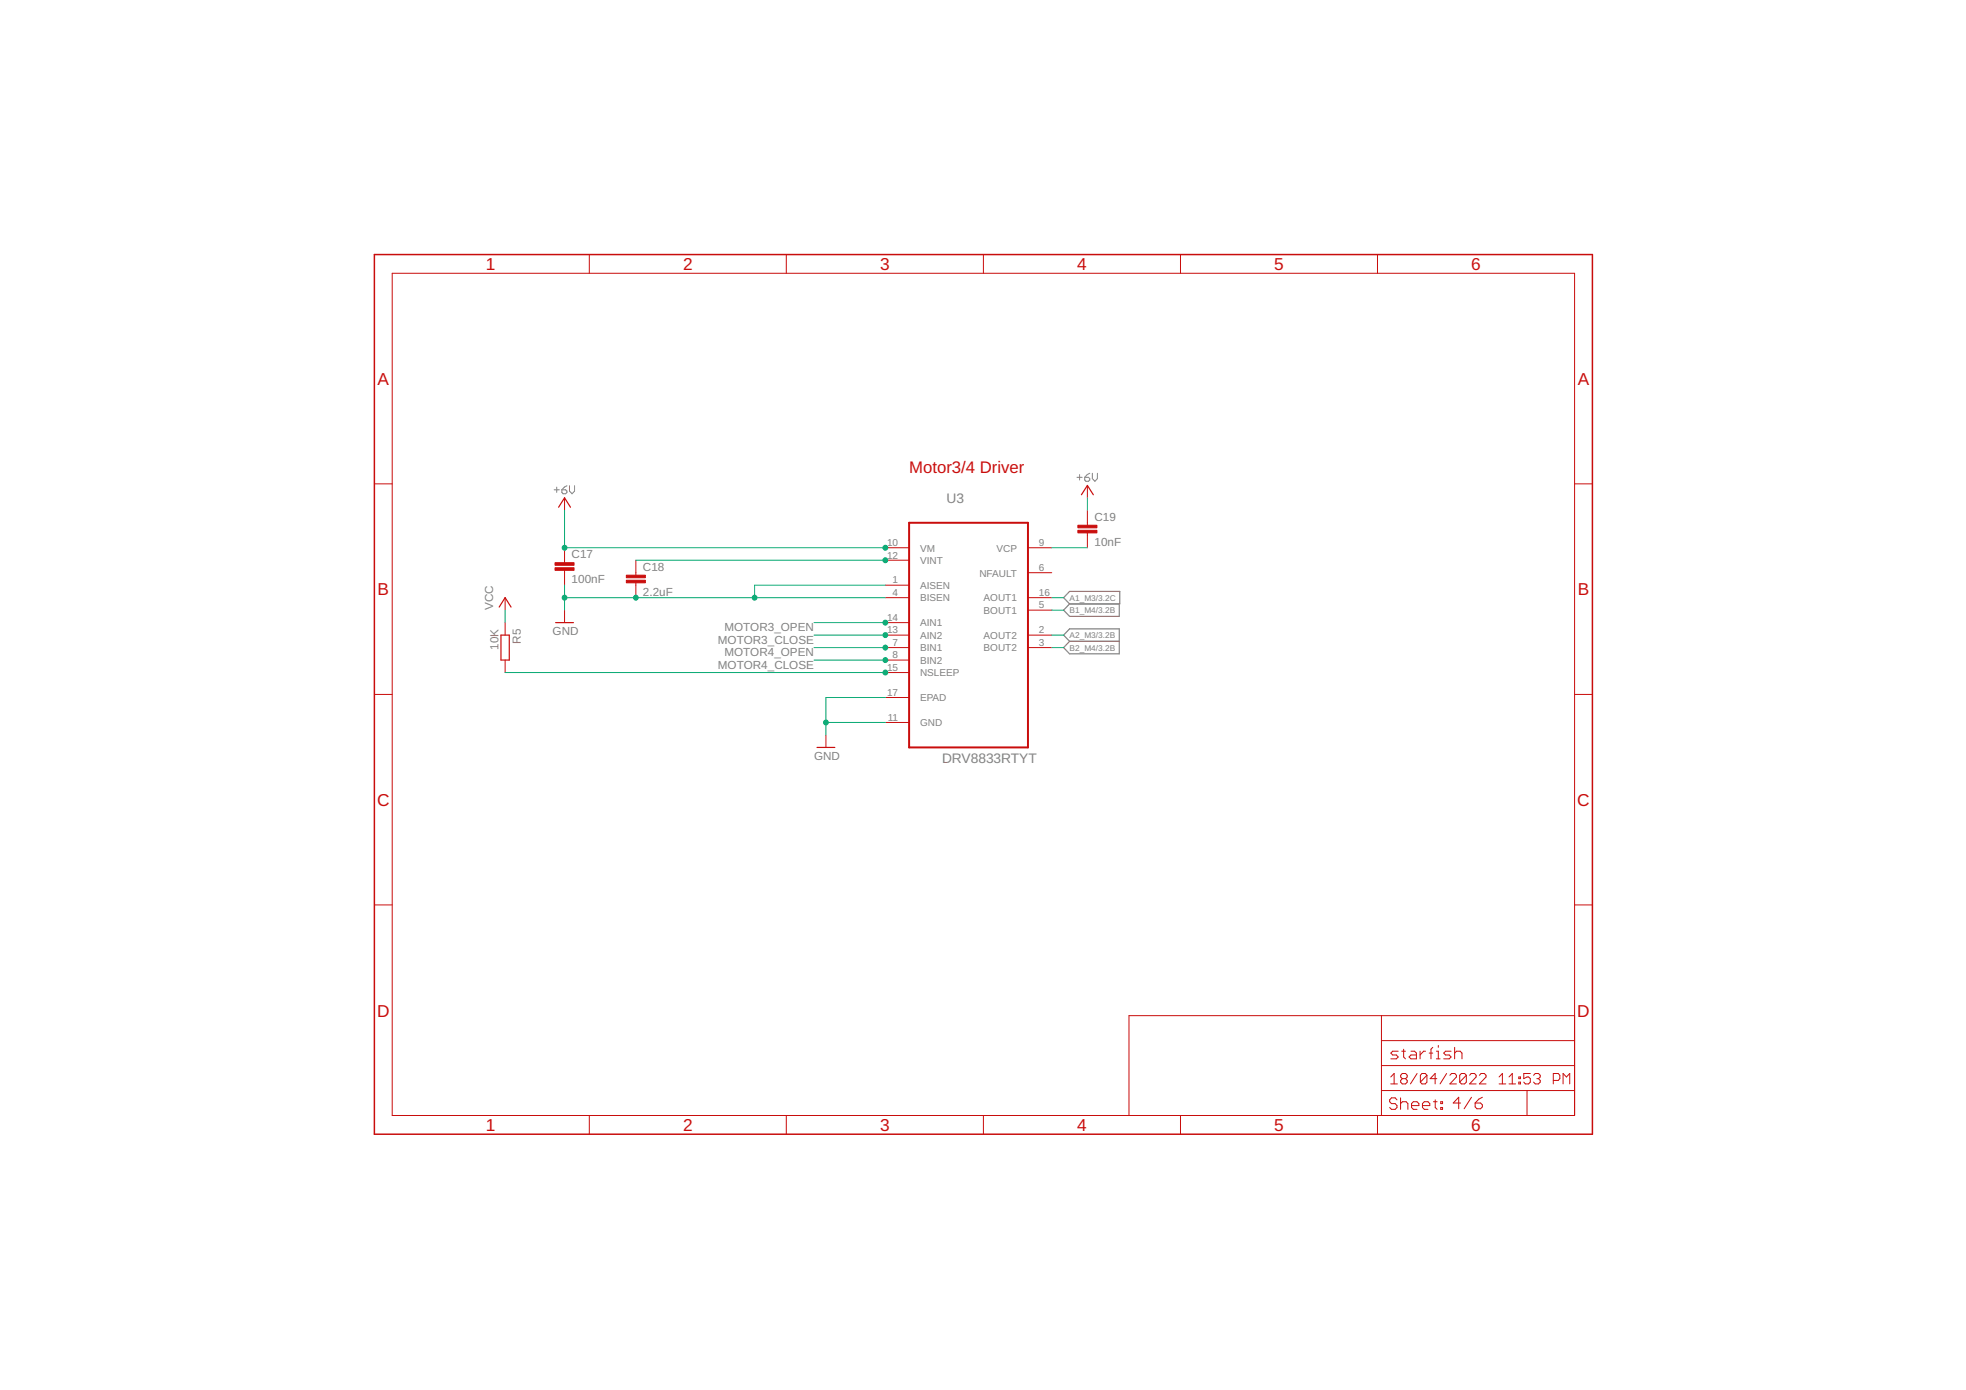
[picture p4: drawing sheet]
<svg xmlns="http://www.w3.org/2000/svg" width="420mm" height="297mm" viewBox="0 0 420 297" stroke-linecap="round" stroke-linejoin="round" font-family="sans-serif">
<path d="M118.4 104.7h1.1M119 104.1v1.1M120.1 104.7h.8l.3 .2v.3l-.3 .3h-.6l-.2-.3zM121.2 103.8l-.6 .3-.5 .6M121.7 103.8v1.1l.6 .6 .5-.6v-1.1M230.2 102h1.1M230.7 101.4v1.2M231.8 102h.8l.3 .3v.3l-.3 .2h-.5l-.3-.2zM232.9 101.1l-.6 .3-.5 .6M233.4 101.1v1.2l.6 .5 .5-.5v-1.2" fill="none" stroke="#808080" stroke-width=".21"/>
<path d="M228.6 126.4h10.7v2.7h-10.7l-1.3-1.4zM228.6 129.1l-1.3 1.3 1.3 1.3h10.6v-2.6M228.6 134.4h10.6v5.3h-10.6l-1.3-1.3 1.3-1.3-1.3-1.4zM228.6 137.1h10.6" fill="none" stroke="#808080" stroke-width=".25"/>
<g fill="none" stroke="#c90d0c" stroke-width=".21">
<path d="M83.8 58.4h252.7v180h-252.7zM125.9 54.4v4M168 54.4v4M210.2 54.4v4M252.3 54.4v4M294.4 54.4v4M80 103.4h3.8M120.6 106.4v2.7M120.6 117.1v3.2M135.9 119.7v3.2M189.2 117.1h5.1M189.2 119.7h5.1"/>
<path d="M219.7 117.1h5.1M232.4 103.7v2.7M232.4 109.1v3.2M232.4 113.9v3.2M336.5 103.4h3.8M107.9 127.7v2.7M107.9 133.1v2.6M120.6 121.9v3.2M120.6 130.4v2.7M135.9 124.5v3.2M189.2 125.1h5.1M189.2 127.7h5.1"/>
<path d="M189.2 133.1h5.1M189.2 135.7h5.1M189.2 138.4h5.1M219.7 127.7h5.1M219.7 135.7h5.1M219.7 138.4h5.1M219.7 122.4h5.1M219.7 130.4h5.1M80 148.4h3.8M107.9 141.1v2.6M176.5 157.1v2.6M189.2 141.1h5.1"/>
<path d="M189.2 143.7h5.1M189.2 149.1h5.1M189.2 154.4h5.1M336.5 148.4h3.8M80 193.4h3.8M336.5 193.4h3.8M295.2 217v21.4M336.5 217h-95.2v21.4M125.9 238.4v4M168 238.4v4M210.2 238.4v4M252.3 238.4v4"/>
<path d="M294.4 238.4v4M295.2 233h41.3M295.2 227.7h41.3M295.2 222.4h41.3M297.2 230.1l.7-.7v2.2M297.2 231.6h1.4M298.6 235l-.4-.4h-.8l-.4 .4v.4l.4 .4h.8l.4 .5v.4l-.4 .4h-.8l-.4-.4M298.8 224.6h-1.2l-.4 .4 .4 .4h.8l.4 .5-.4 .4h-1.2M299.3 234.6v2.5M299.3 235.8l.4-.4h.8l.4 .4v1.3M299.6 224.6h.8M299.7 230.5l-.4 .4v.3l.4 .4h.7l.3-.4v-.3l-.3-.4"/>
<path d="M299.7 230.5l-.4-.4v-.3l.4-.4h.7l.3 .4v.3l-.3 .4M299.7 230.5h.7M300 224.2v1.7l.4 .4M301.5 224.6h.8l.4 .4v1.3h-1.2l-.4-.4 .4-.5h1.2M301.7 236.3h1.5v-.5l-.4-.4h-.8l-.3 .4v.9l.3 .4h.8M302.9 229.4l-1.5 2.2M303.5 224.6v1.7M304 236.3h1.6v-.5l-.4-.4h-.8l-.4 .4v.9l.4 .4h.8M304.7 224.6h-.5l-.7 .8M304.9 229.8v1.4l-.3 .4h-.7l-.3-.4M304.9 229.8l-.3-.4h-.7l-.3 .4v1.4M304.9 229.8l-1.3 1.4"/>
<path d="M305.4 225h.8M306.2 223.8l-.4 .4v2.1M306.3 235.4h.8M306.7 235v1.7l.4 .4M307 226.3h.8M307 224.6h.4v1.7M307.1 230.5h-1.5l1.1-1.1v2.2M307.4 223.4v.4M307.9 235.4h.4v.4h-.4zM307.9 236.7h.4v.4h-.4zM309.2 229.4l-1.4 2.2M309.9 229.8l.3-.4h.7l.4 .4v.3l-1.4 1.5h1.4"/>
<path d="M310.1 224.6h-1.2l-.4 .4 .4 .4h.8l.4 .5-.4 .4h-1.2M310.9 225l.4-.4h.8l.3 .4v1.3M310.9 223.8v2.5M312.1 235.7h-1.5l1.1-1.2v2.4M313.4 229.8v1.4l-.4 .4h-.7l-.3-.4M313.4 229.8l-.4-.4h-.7l-.3 .4v1.4M313.4 229.8l-1.4 1.4M314.1 229.8l.3-.4h.7l.4 .4v.3l-1.4 1.5h1.4M314.5 234.5l-1.6 2.4M315.3 235.7h1.1l.4 .4v.4l-.4 .4h-.8l-.3-.4zM316.2 229.8l.3-.4h.7l.4 .4v.3l-1.4 1.5h1.4M316.8 234.5l-.8 .4-.7 .8"/>
<path d="M320.4 231.6h1.4M320.4 230.1l.7-.7v2.2M322.5 231.6h1.4M322.5 230.1l.7-.7v2.2M324.6 231.2h.4v.4h-.4zM324.6 230.1h.4v.4h-.4zM326.3 233v5.4M327 229.4h-1.4v1.1l.7-.4h.4l.3 .4v.7l-.3 .4h-.7l-.4-.4M327.7 229.8l.4-.4h.7l.4 .4v.3l-.4 .4M328.4 230.5h.4M328.8 230.5l.4 .4v.3l-.4 .4h-.7l-.4-.4M332 230.9h1l.4-.4v-.7l-.4-.4h-1v2.2"/>
<path d="M334.1 231.6v-2.2l.7 .7 .7-.7v2.2"/>
</g>
<g fill="#c90d0c" stroke="#c90d0c" stroke-width=".21">
<path d="M230.4 113.3h4v.6h-4z"/>
<path d="M230.4 112.2h4v.6h-4z"/>
<path d="M118.6 121.3h4.1v.6h-4.1z"/>
<path d="M118.6 120.2h4.1v.6h-4.1z"/>
<path d="M133.9 124h4v.5h-4z"/>
<path d="M133.9 122.9h4v.6h-4z"/>
</g>
<path d="M119.4 108.4l1.2-2 1.3 2M231.1 105.7l1.3-2 1.3 2M106.7 129.7l1.2-2 1.3 2M107.1 135.7h1.7v5.4h-1.7zM118.7 133.1h3.9M174.6 159.7h3.8" fill="none" stroke="#c90d0c" stroke-width=".25"/>
<path d="M194.3 111.7h25.4v48h-25.4z" fill="none" stroke="#c90d0c" stroke-width=".42"/>
<path d="M80 54.4h260.3v188h-260.3z" fill="none" stroke="#c90d0c" stroke-width=".32"/>
<g fill="none" stroke="#0dab76" stroke-width=".21">
<path d="M120.6 109.1v8h68.6M135.9 119.7h53.3M224.8 117.1h7.6M232.4 106.4v2.7M107.9 130.4v2.7M120.6 125.1v5.3M120.6 127.7h68.6M174 133.1h15.2M174 138.4h15.2M174 135.7h15.2M189.2 125.1h-27.9v2.6M224.8 127.7h2.5"/>
<path d="M224.8 138.4h2.5M224.8 135.7h2.5M224.8 130.4h2.5M107.9 143.7h81.3M174 141.1h15.2M176.5 154.4h12.7M189.2 149.1h-12.7v8"/>
</g>
<g fill="#0dab76" stroke="#0dab76" stroke-width=".21">
<circle cx="120.6" cy="127.7" r=".52"/>
<circle cx="135.9" cy="127.7" r=".52"/>
<circle cx="161.3" cy="127.7" r=".52"/>
<circle cx="176.5" cy="154.4" r=".52"/>
<circle cx="189.2" cy="141.1" r=".52"/>
<circle cx="189.2" cy="133.1" r=".52"/>
<circle cx="189.2" cy="138.4" r=".52"/>
<circle cx="189.2" cy="135.7" r=".52"/>
<circle cx="189.2" cy="119.7" r=".52"/>
<circle cx="189.2" cy="143.7" r=".52"/>
<circle cx="120.6" cy="117.1" r=".52"/>
<circle cx="189.2" cy="117.1" r=".52"/>
</g>
<g font-size="3.7" fill="#c90d0c">
<text x="103.9" y="57.8">1</text>
<text x="146" y="57.8">2</text>
<text x="188.1" y="57.8">3</text>
<text x="230.2" y="57.8">4</text>
<text x="272.3" y="57.8">5</text>
<text x="314.4" y="57.8">6</text>
<text x="80.7" y="82.3">A</text>
<text x="337.2" y="82.3">A</text>
<text x="80.7" y="127.2">B</text>
<text x="337.2" y="127.2">B</text>
<text x="80.6" y="172.2">C</text>
<text x="337.1" y="172.2">C</text>
<text x="80.6" y="217.2">D</text>
<text x="337.1" y="217.2">D</text>
<text x="103.9" y="241.7">1</text>
<text x="146" y="241.7">2</text>
<text x="188.1" y="241.7">3</text>
<text x="230.2" y="241.7">4</text>
<text x="272.3" y="241.7">5</text>
<text x="314.4" y="241.7">6</text>
</g>
<text font-size="3.6" fill="#c90d0c" x="194.3" y="101.1">Motor3/4 Driver</text>
<g font-size="2.9" fill="#808080">
<text x="202.3" y="107.5">U3</text>
<text x="201.3" y="163.1">DRV8833RTYT</text>
</g>
<g font-size="2.5" fill="#808080">
<text x="233.9" y="111.3">C19</text>
<text x="122.2" y="119.3">C17</text>
<text x="233.9" y="116.7">10nF</text>
<text x="122.2" y="124.7">100nF</text>
<text x="137.4" y="122">C18</text>
<text x="105.4" y="130.4" transform="rotate(-90 105.4 130.4)">VCC</text>
<text x="137.4" y="127.3">2.2uF</text>
<text x="111.3" y="137.6" transform="rotate(-90 111.3 137.6)">R5</text>
<text x="118.1" y="135.7">GND</text>
<text x="153.4" y="137.6">MOTOR3_CLOSE</text>
<text x="154.8" y="134.9">MOTOR3_OPEN</text>
<text x="106.5" y="138.9" transform="rotate(-90 106.5 138.9)">10K</text>
<text x="153.4" y="142.9">MOTOR4_CLOSE</text>
<text x="154.8" y="140.3">MOTOR4_OPEN</text>
<text x="174" y="162.4">GND</text>
</g>
<g font-size="2.1" fill="#808080">
<text x="189.6" y="116.7">10</text>
<text x="189.6" y="119.4">12</text>
<text x="196.6" y="117.9">VM</text>
<text x="213" y="117.9">VCP</text>
<text x="222" y="116.7">9</text>
<text x="190.8" y="124.7">1</text>
<text x="196.6" y="120.5">VINT</text>
<text x="196.6" y="125.9">AISEN</text>
<text x="209.3" y="123.2">NFAULT</text>
<text x="222" y="122">6</text>
<text x="190.8" y="127.4">4</text>
<text x="196.6" y="128.5">BISEN</text>
<text x="210.2" y="128.5">AOUT1</text>
<text x="210.2" y="131.2">BOUT1</text>
<text x="222" y="127.4">16</text>
<text x="222" y="130">5</text>
<text x="189.6" y="132.7">14</text>
<text x="189.6" y="135.4">13</text>
<text x="196.6" y="133.9">AIN1</text>
<text x="196.6" y="136.5">AIN2</text>
<text x="210.2" y="136.5">AOUT2</text>
<text x="222" y="135.4">2</text>
<text x="189.6" y="143.4">15</text>
<text x="190.8" y="138">7</text>
<text x="190.8" y="140.7">8</text>
<text x="196.6" y="139.2">BIN1</text>
<text x="196.6" y="141.9">BIN2</text>
<text x="210.2" y="139.2">BOUT2</text>
<text x="222" y="138">3</text>
<text x="189.6" y="148.7">17</text>
<text x="196.6" y="144.5">NSLEEP</text>
<text x="196.6" y="149.9">EPAD</text>
<text x="189.7" y="154">11</text>
<text x="196.6" y="155.2">GND</text>
</g>
<g font-size="1.8" fill="#808080">
<text x="228.6" y="128.4">A1_M3/3.2C</text>
<text x="228.6" y="131.1">B1_M4/3.2B</text>
<text x="228.6" y="136.4">A2_M3/3.2B</text>
<text x="228.6" y="139.1">B2_M4/3.2B</text>
</g>
</svg>
